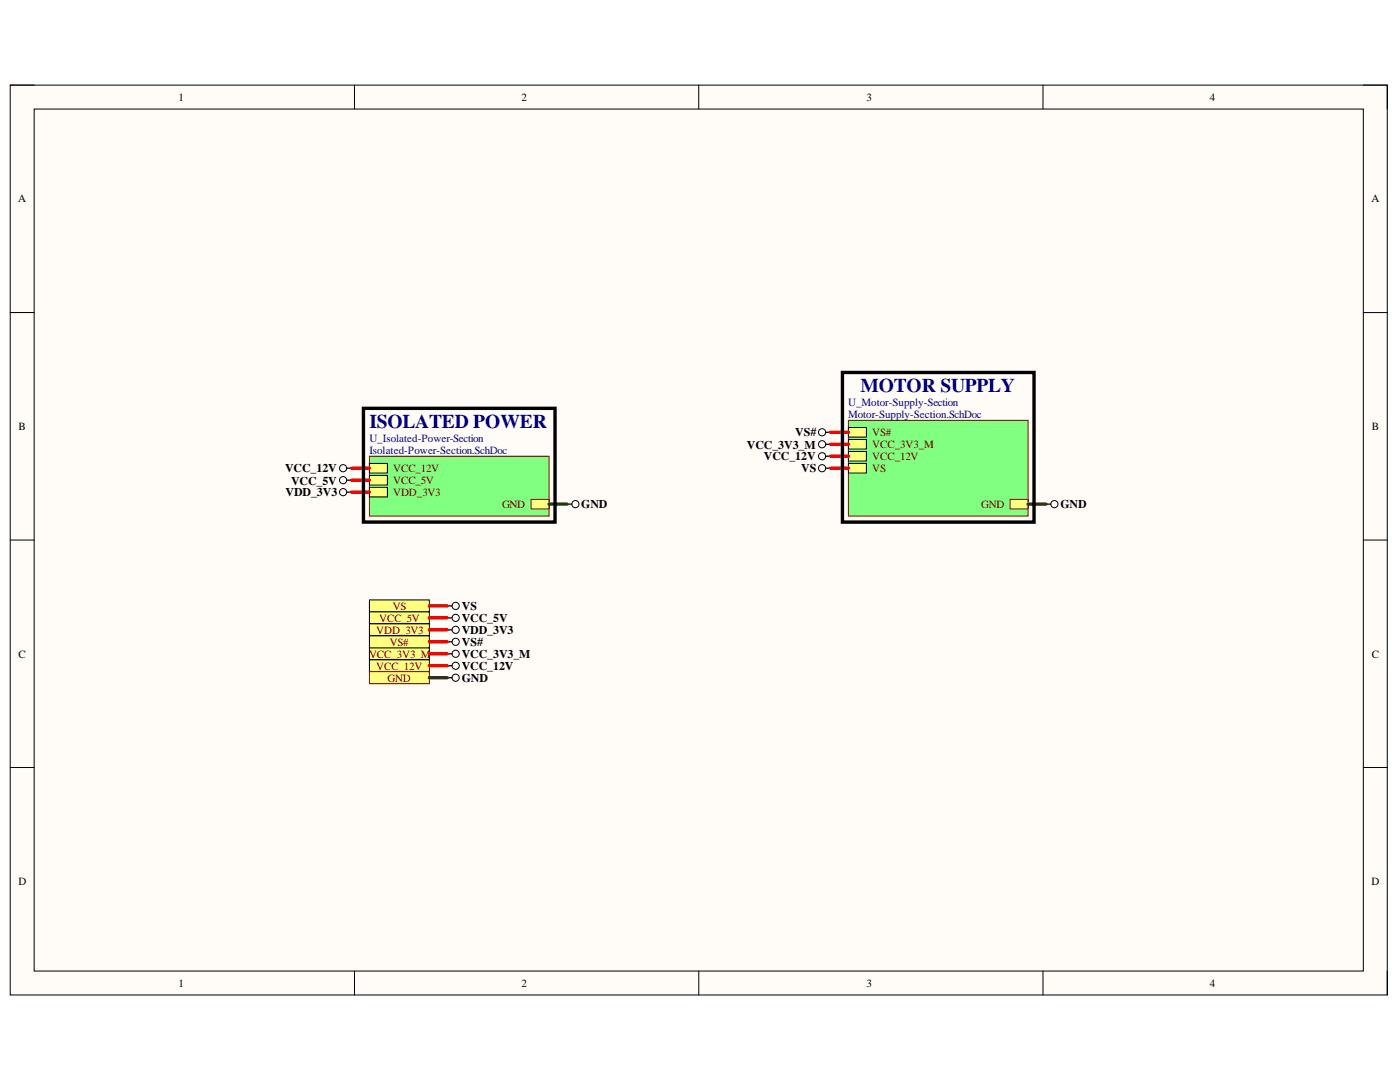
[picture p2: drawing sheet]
<svg xmlns="http://www.w3.org/2000/svg" width="279mm" height="216mm" viewBox="0 0 279 216" stroke-linecap="round" stroke-linejoin="round" font-family="sans-serif">
<path d="M2 17h274.9v181.5h-274.9z" fill-rule="evenodd" fill="#fffcf8"/>
<path d="M2 17h274.9v181.5h-274.9z" fill="none" stroke="#000" stroke-width=".2"/>
<path d="M6.8 21.8h265.3v172h-265.3z" fill-rule="evenodd" fill="#fffcf8"/>
<g fill="none" stroke="#000" stroke-width=".2">
<path d="M2 17h4.8M70.7 17v4.8M139.4 17v4.8M208.2 17v4.8M272.1 17h4.8v4.8M6.8 21.8h265.3v172h-265.3zM2 62.4h4.8M272.1 62.4h4.8M2 107.8h4.8M272.1 107.8h4.8M2 153.1h4.8M272.1 153.1h4.8"/>
<path d="M70.7 193.8v4.7M139.5 193.8v4.7M208.2 193.8v4.7M276.9 193.8v4.7"/>
</g>
<path d="M73.7 91h35.9v12h-35.9z" fill-rule="evenodd" fill="#80ff80"/>
<path d="M73.7 91h35.9v12h-35.9z" fill="none" stroke="#800000" stroke-width=".2"/>
<path d="M106 99.6h3.6v1.9h-3.6z" fill-rule="evenodd" fill="#ffff80"/>
<path d="M106 99.6h3.6v1.9h-3.6z" fill="none" stroke="#800000" stroke-width=".2"/>
<path d="M73.7 92.5h3.6v1.9h-3.6z" fill-rule="evenodd" fill="#ffff80"/>
<path d="M73.7 92.5h3.6v1.9h-3.6z" fill="none" stroke="#000" stroke-width=".2"/>
<path d="M73.7 94.9h3.6v1.9h-3.6z" fill-rule="evenodd" fill="#ffff80"/>
<path d="M73.7 94.9h3.6v1.9h-3.6z" fill="none" stroke="#000" stroke-width=".2"/>
<path d="M73.7 97.2h3.6v2h-3.6z" fill-rule="evenodd" fill="#ffff80"/>
<path d="M73.7 97.2h3.6v2h-3.6z" fill="none" stroke="#000" stroke-width=".2"/>
<path d="M169.3 83.9h35.9v19.1h-35.9z" fill-rule="evenodd" fill="#80ff80"/>
<path d="M169.3 83.9h35.9v19.1h-35.9z" fill="none" stroke="#800000" stroke-width=".2"/>
<path d="M169.3 87.7h3.6v1.9h-3.6z" fill-rule="evenodd" fill="#ffff80"/>
<path d="M169.3 87.7h3.6v1.9h-3.6z" fill="none" stroke="#000" stroke-width=".2"/>
<path d="M169.3 90.1h3.6v1.9h-3.6z" fill-rule="evenodd" fill="#ffff80"/>
<path d="M169.3 90.1h3.6v1.9h-3.6z" fill="none" stroke="#000" stroke-width=".2"/>
<path d="M201.6 99.6h3.6v1.9h-3.6z" fill-rule="evenodd" fill="#ffff80"/>
<path d="M201.6 99.6h3.6v1.9h-3.6z" fill="none" stroke="#800000" stroke-width=".2"/>
<path d="M169.3 85.3h3.6v1.9h-3.6z" fill-rule="evenodd" fill="#ffff80"/>
<path d="M169.3 85.3h3.6v1.9h-3.6z" fill="none" stroke="#000" stroke-width=".2"/>
<path d="M169.3 92.5h3.6v1.9h-3.6z" fill-rule="evenodd" fill="#ffff80"/>
<g fill="none" stroke="#000" stroke-width=".2">
<path d="M169.3 92.5h3.6v1.9h-3.6z"/>
<circle cx="68.5" cy="93.4" r=".72"/>
<circle cx="114.8" cy="100.6" r=".72"/>
<circle cx="210.4" cy="100.6" r=".72"/>
</g>
<path d="M69.2 93.4h.9M113.2 100.6h.9M208.8 100.6h.9" fill="none" stroke="#000" stroke-width=".25"/>
<path d="M73.7 119.7h12v2.4h-12z" fill-rule="evenodd" fill="#ffff80"/>
<g fill="none" stroke="#000" stroke-width=".2">
<path d="M73.7 119.7h12v2.4h-12z"/>
<circle cx="90.9" cy="120.9" r=".72"/>
</g>
<path d="M89.3 120.9h.9" fill="none" stroke="#000" stroke-width=".25"/>
<path d="M73.7 122.1h12v2.4h-12z" fill-rule="evenodd" fill="#ffff80"/>
<g fill="none" stroke="#000" stroke-width=".2">
<path d="M73.7 122.1h12v2.4h-12z"/>
<circle cx="90.9" cy="123.3" r=".72"/>
</g>
<path d="M89.3 123.3h.9" fill="none" stroke="#000" stroke-width=".25"/>
<path d="M73.7 124.5h12v2.4h-12z" fill-rule="evenodd" fill="#ffff80"/>
<g fill="none" stroke="#000" stroke-width=".2">
<path d="M73.7 124.5h12v2.4h-12z"/>
<circle cx="90.9" cy="125.7" r=".72"/>
</g>
<path d="M89.3 125.7h.9" fill="none" stroke="#000" stroke-width=".25"/>
<path d="M73.7 129.3h12v2.3h-12z" fill-rule="evenodd" fill="#ffff80"/>
<g fill="none" stroke="#000" stroke-width=".2">
<path d="M73.7 129.3h12v2.3h-12z"/>
<circle cx="90.9" cy="130.5" r=".72"/>
</g>
<path d="M89.3 130.5h.9" fill="none" stroke="#000" stroke-width=".25"/>
<path d="M73.7 131.6h12v2.4h-12z" fill-rule="evenodd" fill="#ffff80"/>
<g fill="none" stroke="#000" stroke-width=".2">
<path d="M73.7 131.6h12v2.4h-12z"/>
<circle cx="90.9" cy="132.8" r=".72"/>
</g>
<path d="M89.3 132.8h.9" fill="none" stroke="#000" stroke-width=".25"/>
<path d="M73.7 134h12v2.4h-12z" fill-rule="evenodd" fill="#ffff80"/>
<path d="M73.7 134h12v2.4h-12z" fill="none" stroke="#800000" stroke-width=".2"/>
<circle cx="90.9" cy="135.2" r=".72" fill="none" stroke="#000" stroke-width=".2"/>
<path d="M89.3 135.2h.9" fill="none" stroke="#000" stroke-width=".25"/>
<path d="M73.7 126.9h12v2.4h-12z" fill-rule="evenodd" fill="#ffff80"/>
<g fill="none" stroke="#000" stroke-width=".2">
<path d="M73.7 126.9h12v2.4h-12z"/>
<circle cx="68.5" cy="95.8" r=".72"/>
<circle cx="68.5" cy="98.2" r=".72"/>
<circle cx="164.1" cy="93.4" r=".72"/>
<circle cx="164.1" cy="91" r=".72"/>
<circle cx="164.1" cy="86.3" r=".72"/>
<circle cx="164.1" cy="88.6" r=".72"/>
<circle cx="90.9" cy="128.1" r=".72"/>
</g>
<path d="M69.2 95.8h.9M69.2 98.2h.9M164.8 86.3h.9M164.8 88.6h.9M164.8 91h.9M164.8 93.4h.9M89.3 128.1h.9" fill="none" stroke="#000" stroke-width=".25"/>
<g fill="none" stroke="#f00" stroke-width=".68">
<path d="M70.1 98.2h3.6M70.1 95.8h3.6M70.1 93.4h3.6M165.7 93.4h3.6M165.7 91h3.6M165.7 88.6h3.6M165.7 86.3h3.6M85.7 132.8h3.6M85.7 130.5h3.6M85.7 128.1h3.6M85.7 125.7h3.6M85.7 123.3h3.6"/>
<path d="M85.7 120.9h3.6"/>
</g>
<path d="M109.6 100.6h3.6M205.2 100.6h3.6M85.7 135.2h3.6" fill="none" stroke="#274e13" stroke-width=".68"/>
<path d="M168.1 74.3h38.3v29.9h-38.3zM72.5 81.5h38.3v22.7h-38.3z" fill="none" stroke="#000" stroke-width=".68"/>
<g font-size="3.9" fill="#000080">
<text x="171.7" y="78.3">MOTOR SUPPLY</text>
<text x="73.7" y="85.4">ISOLATED POWER</text>
</g>
<g font-size="2.4">
<text x="149.1" y="89.5">VCC_3V3_M</text>
<text x="158.7" y="87.1">VS#</text>
<text x="56.9" y="94.2">VCC_12V</text>
<text x="152.4" y="91.9">VCC_12V</text>
<text x="159.9" y="94.2">VS</text>
<text x="57" y="99.1">VDD_3V3</text>
<text x="58.1" y="96.7">VCC_5V</text>
<text x="116" y="101.4">GND</text>
<text x="211.6" y="101.4">GND</text>
<text x="92.2" y="121.7">VS</text>
<text x="92.2" y="124.2">VCC_5V</text>
<text x="92.2" y="126.5">VDD_3V3</text>
<text x="92.2" y="131.3">VCC_3V3_M</text>
<text x="92.2" y="128.9">VS#</text>
<text x="92.2" y="133.7">VCC_12V</text>
<text x="92.2" y="136.1">GND</text>
</g>
<g font-size="2.2">
<text x="35.6" y="20.1">1</text>
<text x="104.1" y="20.1">2</text>
<text x="172.9" y="20.1">3</text>
<text x="241.5" y="20.1">4</text>
<text x="3.6" y="40.4">A</text>
<text x="273.7" y="40.4">A</text>
<text x="3.7" y="85.8">B</text>
<text x="273.8" y="85.8">B</text>
<text x="3.7" y="131.3">C</text>
<text x="273.8" y="131.3">C</text>
<text x="3.7" y="176.6">D</text>
<text x="273.7" y="176.6">D</text>
<text x="35.6" y="196.9">1</text>
<text x="104.1" y="196.9">2</text>
<text x="172.9" y="196.9">3</text>
<text x="241.5" y="196.9">4</text>
</g>
<g font-size="2.2" fill="#000080">
<text x="169.3" y="81.1">U_Motor-Supply-Section</text>
<text x="169.3" y="83.4">Motor-Supply-Section.SchDoc</text>
<text x="73.7" y="88.2">U_Isolated-Power-Section</text>
<text x="73.7" y="90.6">Isolated-Power-Section.SchDoc</text>
</g>
<g font-size="2.2" fill="#800000">
<text x="174.1" y="89.4">VCC_3V3_M</text>
<text x="174.1" y="87.1">VS#</text>
<text x="78.5" y="94.2">VCC_12V</text>
<text x="174.1" y="91.8">VCC_12V</text>
<text x="174.1" y="94.2">VS</text>
<text x="78.5" y="96.6">VCC_5V</text>
<text x="78.5" y="99">VDD_3V3</text>
<text x="100.2" y="101.3">GND</text>
<text x="195.8" y="101.3">GND</text>
<text x="75.7" y="124.1">VCC_5V</text>
<text x="78.4" y="121.6">VS</text>
<text x="73.6" y="131.3">VCC_3V3_M</text>
<text x="75.1" y="126.4">VDD_3V3</text>
<text x="77.8" y="128.8">VS#</text>
<text x="75.1" y="133.6">VCC_12V</text>
<text x="77.4" y="136">GND</text>
</g>
</svg>
